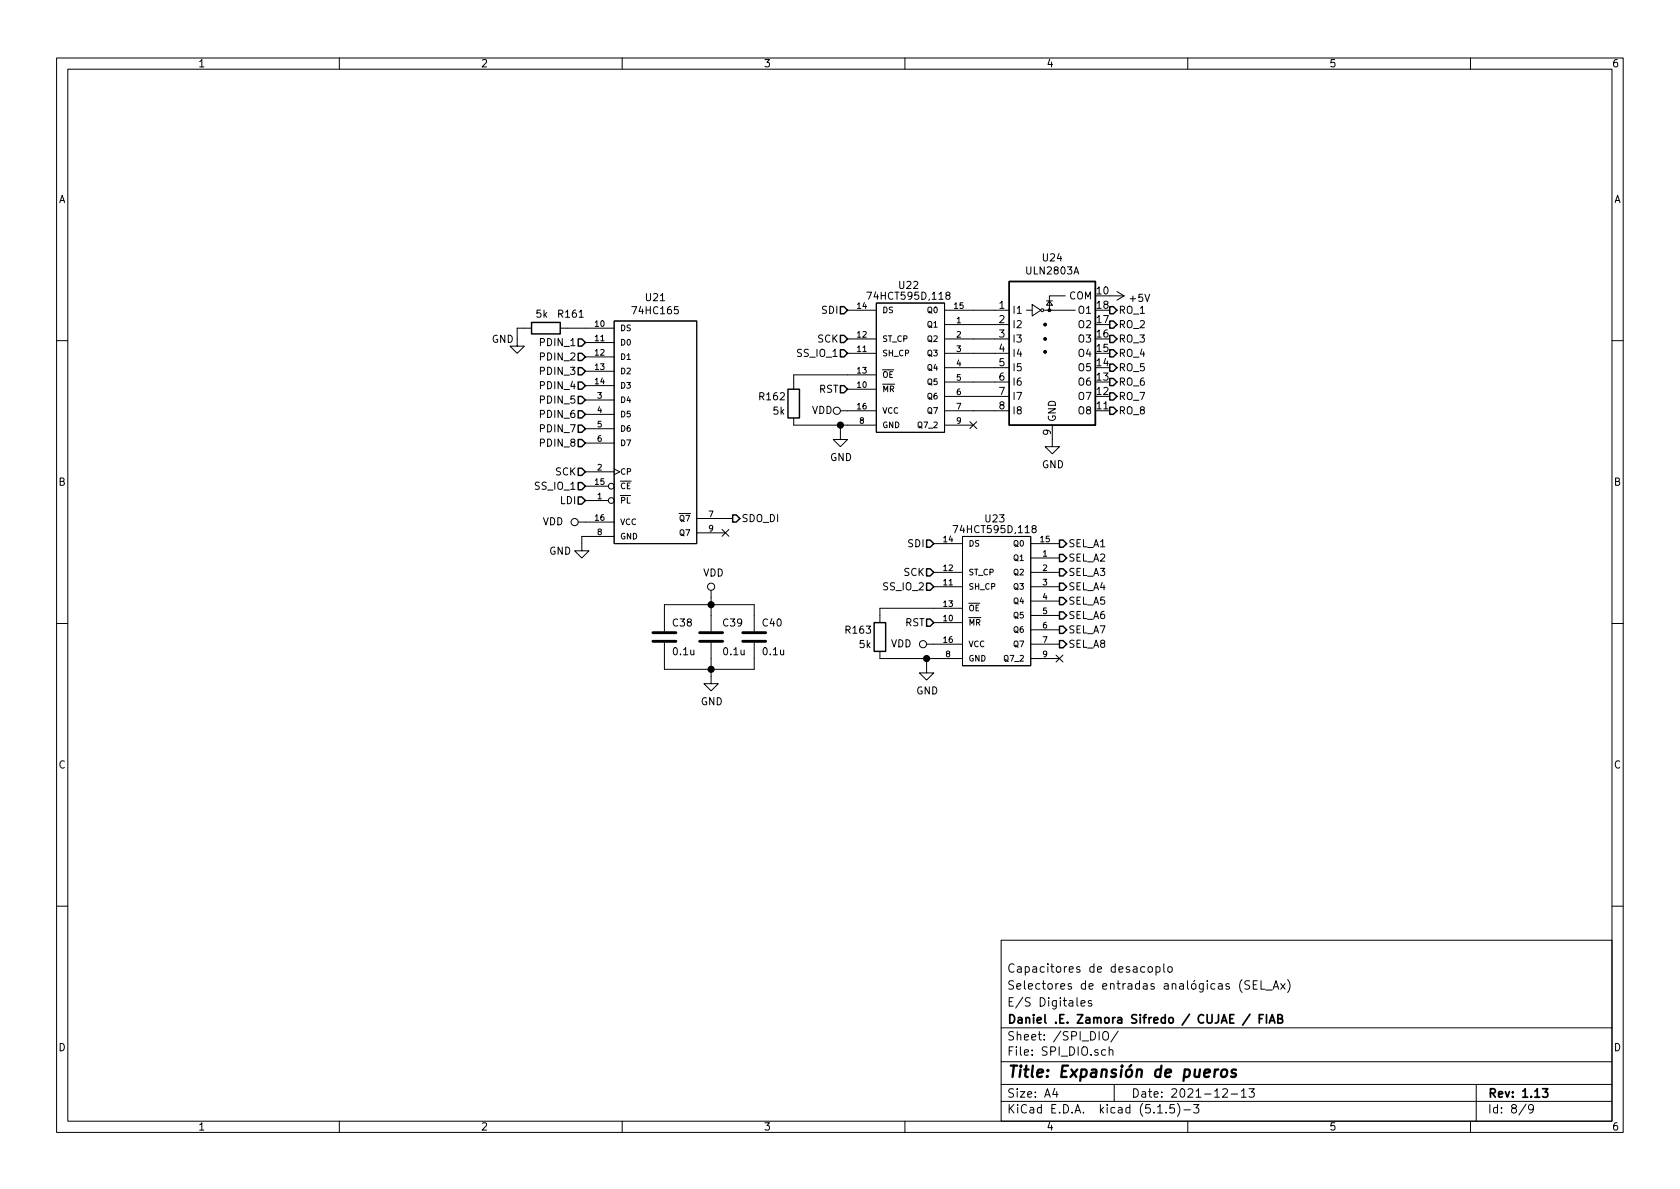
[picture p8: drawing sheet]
EESchema Schematic File Version 4
EELAYER 30 0
EELAYER END
$Descr A4 11693 8268
encoding utf-8
Sheet 8 9
Title "Expansión de pueros"
Date "2021-12-13"
Rev "1.13"
Comp "Daniel .E. Zamora Sifredo / CUJAE / FIAB"
Comment1 "E/S Digitales"
Comment2 "Selectores de entradas analógicas (SEL_Ax)"
Comment3 "Capacitores de desacoplo"
Comment4 ""
$EndDescr
$Comp
L PLC-v0-rescue:74HCT595D,118-74HCT595D_118 U?
U 1 1
P 6375 2500
AR Path="/6187A475/61BBC154" Ref="U?"  Part="1" 
AR Path="/61BB97D8/61BBC154" Ref="U22"  Part="1" 
F 0 "U22" H 6325 3025 50  0000 C CNN
F 1 "74HCT595D,118" H 6325 2950 50  0000 C CNN
F 2 "Package_SO:TSSOP-16_4.4x5mm_P0.65mm" H 6375 2500 50  0001 L BNN
F 3 "" H 6375 2500 50  0001 L BNN
F 4 "Nexperia USA" H 6375 2500 50  0001 L BNN "MF"
F 5 "SO-16 Nexperia USA Inc." H 6375 2500 50  0001 L BNN "Package"
F 6 "https://pricing.snapeda.com/search/part/74HCT595D,118/?ref=eda" H 6375 2500 50  0001 L BNN "Purchase-URL"
F 7 "Shift Shift Register 1 Element 8 Bit 16-SO" H 6375 2500 50  0001 L BNN "Description"
F 8 "74HCT595D,118" H 6375 2500 50  0001 L BNN "MP"
F 9 "None" H 6375 2500 50  0001 L BNN "Price"
F 10 "In Stock" H 6375 2500 50  0001 L BNN "Availability"
	1    6375 2500
	1    0    0    -1  
$EndComp
$Comp
L Transistor_Array:ULN2803A U?
U 1 1
P 7325 2350
AR Path="/6187A475/61BBC15A" Ref="U?"  Part="1" 
AR Path="/61BB97D8/61BBC15A" Ref="U24"  Part="1" 
F 0 "U24" H 7325 2917 50  0000 C CNN
F 1 "ULN2803A" H 7325 2826 50  0000 C CNN
F 2 "Package_SO:SOIC-18W_7.5x11.6mm_P1.27mm" H 7375 1700 50  0001 L CNN
F 3 "http://www.ti.com/lit/ds/symlink/uln2803a.pdf" H 7425 2150 50  0001 C CNN
	1    7325 2350
	1    0    0    -1  
$EndComp
Wire Wire Line
	6925 2850 6775 2850
Wire Wire Line
	6925 2750 6775 2750
Wire Wire Line
	6925 2650 6775 2650
Wire Wire Line
	6775 2550 6925 2550
Wire Wire Line
	6925 2450 6775 2450
Wire Wire Line
	6925 2350 6775 2350
Wire Wire Line
	6925 2250 6775 2250
Wire Wire Line
	6925 2150 6775 2150
$Comp
L power:GND #PWR?
U 1 1
P 7325 3050
AR Path="/6187A475/61BBC168" Ref="#PWR?"  Part="1" 
AR Path="/61BB97D8/61BBC168" Ref="#PWR0101"  Part="1" 
F 0 "#PWR0101" H 7325 2800 50  0001 C CNN
F 1 "GND" H 7330 2877 50  0000 C CNN
F 2 "" H 7325 3050 50  0001 C CNN
F 3 "" H 7325 3050 50  0001 C CNN
	1    7325 3050
	1    0    0    -1  
$EndComp
NoConn ~ 6775 2950
$Comp
L power:GND #PWR?
U 1 1
P 5850 3000
AR Path="/6187A475/61BBC16F" Ref="#PWR?"  Part="1" 
AR Path="/61BB97D8/61BBC16F" Ref="#PWR097"  Part="1" 
F 0 "#PWR097" H 5850 2750 50  0001 C CNN
F 1 "GND" H 5855 2827 50  0000 C CNN
F 2 "" H 5850 3000 50  0001 C CNN
F 3 "" H 5850 3000 50  0001 C CNN
	1    5850 3000
	1    0    0    -1  
$EndComp
$Comp
L power:VDD #PWR?
U 1 1
P 5900 2850
AR Path="/6187A475/61BBC175" Ref="#PWR?"  Part="1" 
AR Path="/61BB97D8/61BBC175" Ref="#PWR098"  Part="1" 
F 0 "#PWR098" H 5900 2700 50  0001 C CNN
F 1 "VDD" V 5900 3025 50  0000 C CNN
F 2 "" H 5900 2850 50  0001 C CNN
F 3 "" H 5900 2850 50  0001 C CNN
	1    5900 2850
	0    -1   -1   0   
$EndComp
Wire Wire Line
	5850 3000 5850 2950
Wire Wire Line
	5850 2950 5900 2950
Text HLabel 5900 2700 0    50   Input ~ 0
RST
Text HLabel 5900 2450 0    50   Input ~ 0
SS_IO_1
$Comp
L Device:R R?
U 1 1
P 5525 2800
AR Path="/6187A475/61BBC180" Ref="R?"  Part="1" 
AR Path="/61BB97D8/61BBC180" Ref="R162"  Part="1" 
F 0 "R162" H 5275 2850 50  0000 L CNN
F 1 "5k" H 5375 2750 50  0000 L CNN
F 2 "Resistor_SMD:R_0805_2012Metric_Pad1.15x1.40mm_HandSolder" V 5455 2800 50  0001 C CNN
F 3 "~" H 5525 2800 50  0001 C CNN
	1    5525 2800
	1    0    0    -1  
$EndComp
Wire Wire Line
	5525 2650 5525 2600
Wire Wire Line
	5525 2600 5900 2600
Wire Wire Line
	5525 2950 5850 2950
Connection ~ 5850 2950
Text HLabel 5900 2350 0    50   Input ~ 0
SCK
Text HLabel 7725 2150 2    50   Output ~ 0
RO_1
Text HLabel 7725 2250 2    50   Output ~ 0
RO_2
Text HLabel 7725 2350 2    50   Output ~ 0
RO_3
Text HLabel 7725 2450 2    50   Output ~ 0
RO_4
Text HLabel 7725 2550 2    50   Output ~ 0
RO_5
Text HLabel 7725 2650 2    50   Output ~ 0
RO_6
Text HLabel 7725 2750 2    50   Output ~ 0
RO_7
Text HLabel 7725 2850 2    50   Output ~ 0
RO_8
$Comp
L power:VDD #PWR?
U 1 1
P 4075 3625
AR Path="/6187A475/61BBC193" Ref="#PWR?"  Part="1" 
AR Path="/61BB97D8/61BBC193" Ref="#PWR094"  Part="1" 
F 0 "#PWR094" H 4075 3475 50  0001 C CNN
F 1 "VDD" V 4075 3775 50  0000 L CNN
F 2 "" H 4075 3625 50  0001 C CNN
F 3 "" H 4075 3625 50  0001 C CNN
	1    4075 3625
	0    -1   -1   0   
$EndComp
$Comp
L power:GND #PWR?
U 1 1
P 4050 3775
AR Path="/6187A475/61BBC199" Ref="#PWR?"  Part="1" 
AR Path="/61BB97D8/61BBC199" Ref="#PWR093"  Part="1" 
F 0 "#PWR093" H 4050 3525 50  0001 C CNN
F 1 "GND" H 3900 3725 50  0000 C CNN
F 2 "" H 4050 3775 50  0001 C CNN
F 3 "" H 4050 3775 50  0001 C CNN
	1    4050 3775
	1    0    0    -1  
$EndComp
Text HLabel 4075 3475 0    50   Input ~ 0
LDI
Text HLabel 4075 3375 0    50   Input ~ 0
SS_IO_1
Text HLabel 4075 2375 0    50   Input ~ 0
PDIN_1
Text HLabel 4075 2475 0    50   Input ~ 0
PDIN_2
Text HLabel 4075 2575 0    50   Input ~ 0
PDIN_3
Text HLabel 4075 2675 0    50   Input ~ 0
PDIN_4
Text HLabel 4075 2775 0    50   Input ~ 0
PDIN_5
Text HLabel 4075 2875 0    50   Input ~ 0
PDIN_6
Text HLabel 4075 2975 0    50   Input ~ 0
PDIN_7
Text HLabel 4075 3075 0    50   Input ~ 0
PDIN_8
$Comp
L power:+5V #PWR?
U 1 1
P 7725 2050
AR Path="/6187A475/61BBC1AB" Ref="#PWR?"  Part="1" 
AR Path="/61BB97D8/61BBC1AB" Ref="#PWR0102"  Part="1" 
F 0 "#PWR0102" H 7725 1900 50  0001 C CNN
F 1 "+5V" V 7740 2178 50  0000 L CNN
F 2 "" H 7725 2050 50  0001 C CNN
F 3 "" H 7725 2050 50  0001 C CNN
	1    7725 2050
	0    1    1    0   
$EndComp
$Comp
L 74xx:74HC165 U?
U 1 1
P 4575 2950
AR Path="/6187A475/61BBC1B1" Ref="U?"  Part="1" 
AR Path="/61BB97D8/61BBC1B1" Ref="U21"  Part="1" 
F 0 "U21" H 4562 3840 50  0000 C CNN
F 1 "74HC165" H 4562 3749 50  0000 C CNN
F 2 "Package_SO:SSOP-16_4.4x5.2mm_P0.65mm" H 4575 2950 50  0001 C CNN
F 3 "" H 4600 2025 50  0001 C CNN
	1    4575 2950
	1    0    0    -1  
$EndComp
Wire Wire Line
	4050 3775 4050 3725
Wire Wire Line
	4050 3725 4075 3725
Text HLabel 4075 3275 0    50   Input ~ 0
SCK
$Comp
L Device:R R?
U 1 1
P 3800 2275
AR Path="/6187A475/61BBC1BA" Ref="R?"  Part="1" 
AR Path="/61BB97D8/61BBC1BA" Ref="R161"  Part="1" 
F 0 "R161" V 3700 2350 50  0000 L CNN
F 1 "5k" V 3700 2200 50  0000 L CNN
F 2 "Resistor_SMD:R_0805_2012Metric_Pad1.15x1.40mm_HandSolder" V 3730 2275 50  0001 C CNN
F 3 "~" H 3800 2275 50  0001 C CNN
	1    3800 2275
	0    1    1    0   
$EndComp
$Comp
L power:GND #PWR?
U 1 1
P 3600 2350
AR Path="/6187A475/61BBC1C2" Ref="#PWR?"  Part="1" 
AR Path="/61BB97D8/61BBC1C2" Ref="#PWR092"  Part="1" 
F 0 "#PWR092" H 3600 2100 50  0001 C CNN
F 1 "GND" H 3500 2350 50  0000 C CNN
F 2 "" H 3600 2350 50  0001 C CNN
F 3 "" H 3600 2350 50  0001 C CNN
	1    3600 2350
	1    0    0    -1  
$EndComp
NoConn ~ 5050 3700
Wire Wire Line
	5050 3600 5100 3600
$Comp
L PLC-v0-rescue:74HCT595D,118-74HCT595D_118 U?
U 1 1
P 6975 4125
AR Path="/6187A475/61BC9885" Ref="U?"  Part="1" 
AR Path="/61BB97D8/61BC9885" Ref="U23"  Part="1" 
F 0 "U23" H 6925 4650 50  0000 C CNN
F 1 "74HCT595D,118" H 6925 4575 50  0000 C CNN
F 2 "Package_SO:SSOP-16_3.9x4.9mm_P0.635mm" H 6975 4125 50  0001 L BNN
F 3 "" H 6975 4125 50  0001 L BNN
F 4 "Nexperia USA" H 6975 4125 50  0001 L BNN "MF"
F 5 "SO-16 Nexperia USA Inc." H 6975 4125 50  0001 L BNN "Package"
F 6 "https://pricing.snapeda.com/search/part/74HCT595D,118/?ref=eda" H 6975 4125 50  0001 L BNN "Purchase-URL"
F 7 "Shift Shift Register 1 Element 8 Bit 16-SO" H 6975 4125 50  0001 L BNN "Description"
F 8 "74HCT595D,118" H 6975 4125 50  0001 L BNN "MP"
F 9 "None" H 6975 4125 50  0001 L BNN "Price"
F 10 "In Stock" H 6975 4125 50  0001 L BNN "Availability"
	1    6975 4125
	1    0    0    -1  
$EndComp
NoConn ~ 7375 4575
$Comp
L power:GND #PWR?
U 1 1
P 6450 4625
AR Path="/6187A475/61BC988C" Ref="#PWR?"  Part="1" 
AR Path="/61BB97D8/61BC988C" Ref="#PWR099"  Part="1" 
F 0 "#PWR099" H 6450 4375 50  0001 C CNN
F 1 "GND" H 6455 4452 50  0000 C CNN
F 2 "" H 6450 4625 50  0001 C CNN
F 3 "" H 6450 4625 50  0001 C CNN
	1    6450 4625
	1    0    0    -1  
$EndComp
$Comp
L power:VDD #PWR?
U 1 1
P 6500 4475
AR Path="/6187A475/61BC9892" Ref="#PWR?"  Part="1" 
AR Path="/61BB97D8/61BC9892" Ref="#PWR0100"  Part="1" 
F 0 "#PWR0100" H 6500 4325 50  0001 C CNN
F 1 "VDD" V 6500 4700 50  0000 C CNN
F 2 "" H 6500 4475 50  0001 C CNN
F 3 "" H 6500 4475 50  0001 C CNN
	1    6500 4475
	0    -1   -1   0   
$EndComp
Wire Wire Line
	6450 4625 6450 4575
Wire Wire Line
	6450 4575 6500 4575
Text HLabel 6500 4325 0    50   Input ~ 0
RST
Text HLabel 6500 3775 0    50   Input ~ 0
SDI
$Comp
L Device:R R?
U 1 1
P 6125 4425
AR Path="/6187A475/61BC989C" Ref="R?"  Part="1" 
AR Path="/61BB97D8/61BC989C" Ref="R163"  Part="1" 
F 0 "R163" H 5875 4475 50  0000 L CNN
F 1 "5k" H 5975 4375 50  0000 L CNN
F 2 "Resistor_SMD:R_0805_2012Metric_Pad1.15x1.40mm_HandSolder" V 6055 4425 50  0001 C CNN
F 3 "~" H 6125 4425 50  0001 C CNN
	1    6125 4425
	1    0    0    -1  
$EndComp
Wire Wire Line
	6125 4275 6125 4225
Wire Wire Line
	6125 4225 6500 4225
Wire Wire Line
	6125 4575 6450 4575
Connection ~ 6450 4575
Text HLabel 6500 3975 0    50   Input ~ 0
SCK
Text HLabel 7375 3775 2    50   Output ~ 0
SEL_A1
Text HLabel 7375 3875 2    50   Output ~ 0
SEL_A2
Text HLabel 7375 3975 2    50   Output ~ 0
SEL_A3
Text HLabel 7375 4075 2    50   Output ~ 0
SEL_A4
Text HLabel 7375 4175 2    50   Output ~ 0
SEL_A5
Text HLabel 7375 4275 2    50   Output ~ 0
SEL_A6
Text HLabel 7375 4375 2    50   Output ~ 0
SEL_A7
Text HLabel 7375 4475 2    50   Output ~ 0
SEL_A8
Text HLabel 6500 4075 0    50   Input ~ 0
SS_IO_2
$Comp
L Device:C C?
U 1 1
P 4625 4425
AR Path="/61A6B0B8/61BC98B0" Ref="C?"  Part="1" 
AR Path="/61E1D67A/61BC98B0" Ref="C?"  Part="1" 
AR Path="/6187A475/61BC98B0" Ref="C?"  Part="1" 
AR Path="/61BB97D8/61BC98B0" Ref="C38"  Part="1" 
F 0 "C38" H 4675 4525 50  0000 L CNN
F 1 "0.1u" H 4675 4325 50  0000 L CNN
F 2 "Capacitor_Tantalum_SMD:CP_EIA-1608-08_AVX-J_Pad1.25x1.05mm_HandSolder" H 4663 4275 50  0001 C CNN
F 3 "~" H 4625 4425 50  0001 C CNN
	1    4625 4425
	1    0    0    -1  
$EndComp
$Comp
L Device:C C?
U 1 1
P 4950 4425
AR Path="/61A6B0B8/61BC98B7" Ref="C?"  Part="1" 
AR Path="/61E1D67A/61BC98B7" Ref="C?"  Part="1" 
AR Path="/6187A475/61BC98B7" Ref="C?"  Part="1" 
AR Path="/61BB97D8/61BC98B7" Ref="C39"  Part="1" 
F 0 "C39" H 5025 4525 50  0000 L CNN
F 1 "0.1u" H 5025 4325 50  0000 L CNN
F 2 "Capacitor_Tantalum_SMD:CP_EIA-1608-08_AVX-J_Pad1.25x1.05mm_HandSolder" H 4988 4275 50  0001 C CNN
F 3 "~" H 4950 4425 50  0001 C CNN
	1    4950 4425
	1    0    0    -1  
$EndComp
Wire Wire Line
	4950 4575 4950 4650
$Comp
L Device:C C?
U 1 1
P 5250 4425
AR Path="/61A6B0B8/61BC98BE" Ref="C?"  Part="1" 
AR Path="/61E1D67A/61BC98BE" Ref="C?"  Part="1" 
AR Path="/6187A475/61BC98BE" Ref="C?"  Part="1" 
AR Path="/61BB97D8/61BC98BE" Ref="C40"  Part="1" 
F 0 "C40" H 5300 4525 50  0000 L CNN
F 1 "0.1u" H 5300 4325 50  0000 L CNN
F 2 "Capacitor_Tantalum_SMD:CP_EIA-1608-08_AVX-J_Pad1.25x1.05mm_HandSolder" H 5288 4275 50  0001 C CNN
F 3 "~" H 5250 4425 50  0001 C CNN
	1    5250 4425
	1    0    0    -1  
$EndComp
Wire Wire Line
	5250 4575 5250 4650
Connection ~ 4950 4650
Wire Wire Line
	5250 4275 5250 4200
Wire Wire Line
	4950 4275 4950 4200
Connection ~ 4950 4200
Text HLabel 5100 3600 2    50   Output ~ 0
SDO_DI
Wire Wire Line
	3950 2275 4075 2275
Wire Wire Line
	3600 2275 3650 2275
Wire Wire Line
	3600 2275 3600 2350
Wire Wire Line
	4950 4650 5250 4650
$Comp
L power:GND #PWR?
U 1 1
P 4950 4700
AR Path="/6187A475/61BC98E3" Ref="#PWR?"  Part="1" 
AR Path="/61BB97D8/61BC98E3" Ref="#PWR096"  Part="1" 
F 0 "#PWR096" H 4950 4450 50  0001 C CNN
F 1 "GND" H 4955 4527 50  0000 C CNN
F 2 "" H 4950 4700 50  0001 C CNN
F 3 "" H 4950 4700 50  0001 C CNN
	1    4950 4700
	1    0    0    -1  
$EndComp
Wire Wire Line
	4950 4700 4950 4650
Wire Wire Line
	4950 4200 5250 4200
$Comp
L power:VDD #PWR?
U 1 1
P 4950 4150
AR Path="/6187A475/61BC98DA" Ref="#PWR?"  Part="1" 
AR Path="/61BB97D8/61BC98DA" Ref="#PWR095"  Part="1" 
F 0 "#PWR095" H 4950 4000 50  0001 C CNN
F 1 "VDD" H 4967 4323 50  0000 C CNN
F 2 "" H 4950 4150 50  0001 C CNN
F 3 "" H 4950 4150 50  0001 C CNN
	1    4950 4150
	1    0    0    -1  
$EndComp
Wire Wire Line
	4950 4150 4950 4200
Wire Wire Line
	4625 4275 4625 4200
Wire Wire Line
	4625 4200 4950 4200
Wire Wire Line
	4625 4575 4625 4650
Wire Wire Line
	4625 4650 4950 4650
Text HLabel 5900 2150 0    50   Input ~ 0
SDI
$EndSCHEMATC
